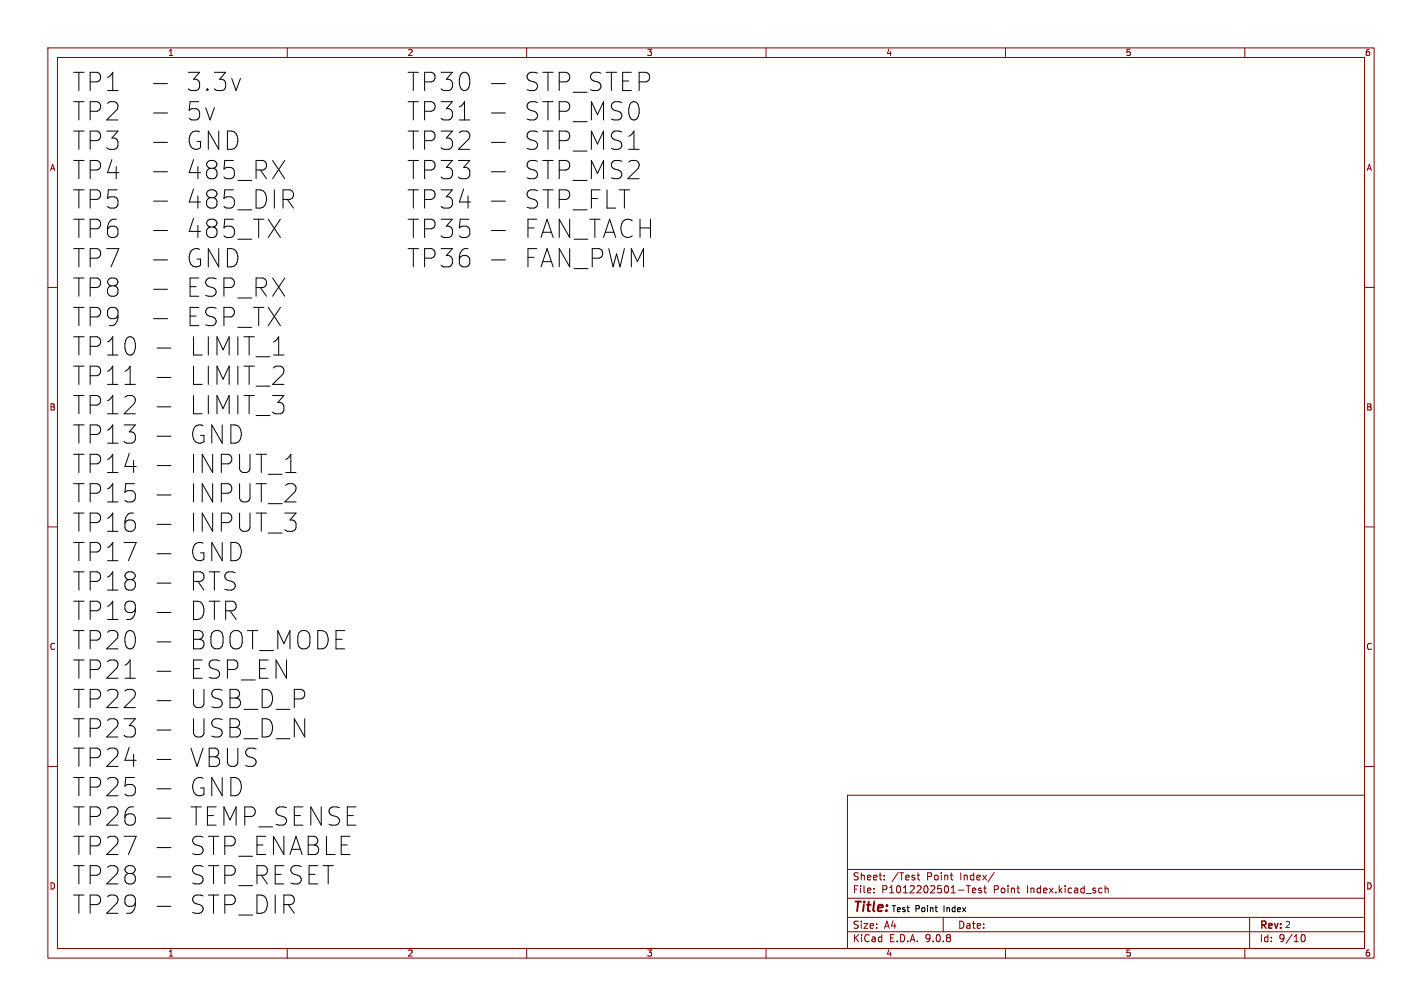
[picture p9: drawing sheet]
<svg xmlns="http://www.w3.org/2000/svg" width="297mm" height="210mm" viewBox="0 0 297 210" stroke-linecap="round" stroke-linejoin="round" font-family="sans-serif">
<g fill="none" stroke="#840000" stroke-width=".21">
<path d="M10 10h277v190h-277zM12 12h273v186h-273zM60 10v2M110 10v2M160 10v2M210 10v2M260 10v2M10 60h2M285 60h2M10 110h2M285 110h2M10 160h2"/>
<path d="M177 166h108v32h-108zM285 160h2M60 198v2M110 198v2M160 198v2M177 194.5h108M177 191.5h108M177 187.5h108M177 181.5h108M182.5 186.3v.1M182.5 185.5v.1M184.7 183.6v.1"/>
<path d="M184.7 182.8v.1M191.5 182.7h.6M191.7 182.2v1.3l.4 .2M197 191.5v3M201.8 184.9h.9M203.1 185.9l.7-.1-.1-.3-.4-.1-.2 .2 .1 .7h.5M205 185.5l-.4-.1-.2 .2 .1 .2 .5 .2v.3h-.6M205.5 185.4h.5M205.7 184.9v1.3l.3 .2M207.7 182.1l-1.3 2M210 198v2M230.8 185.5l.2-.1 .4 .1 .1 .9"/>
<path d="M230.8 184.9v1.5M260 198v2M261 191.5v6.5M271.7 195.7l.2-.5 .2-.1a.8 .8 0 0 1 .5 .7 .8 .8 0 0 1-.5 .8l-.2-.1-.2-.5"/>
</g>
<g fill="none" stroke="#000" stroke-width=".21">
<path d="M32.1 17.5h2.9M50.2 16.4l-.9 2.5M102.7 17.5h2.9M32.1 23.6h2.9M32.1 29.7h2.9M32.1 35.9h2.9M56.9 33.5l2.6 3.8M59.1 39.6h1.5a1.03 1.03 0 0 1 .7 1 1.03 1.03 0 0 1-.7 1h-1.5M59.5 33.5l-2.6 3.8M102.7 23.6h2.9M102.7 29.7h2.9M102.7 35.9h2.9"/>
<path d="M32.1 42h2.9M32.1 48.1h2.9M32.1 54.3h2.9M56 45.8l2.6 3.8M58.6 45.8l-2.6 3.8M60 41.6l1.3 1.8M102.7 42h2.9M102.7 48.1h2.9M102.7 54.3h2.9M32.1 60.4h2.9M32.1 66.5h2.9M32.8 72.7h2.9"/>
<path d="M32.8 78.8h2.9M57.1 74.1h2.2M32.8 84.9h2.9M32.8 91.1h2.9M32.8 97.2h2.9M59.7 98.6h2.1M32.8 103.3h2.9M32.8 109.5h2.9M32.8 115.6h2.9M32.8 121.7h2.9M32.8 127.9h2.9M32.8 134h2.9"/>
<path d="M32.8 140.1h2.9M32.8 146.3h2.9M32.8 152.4h2.9M32.8 158.5h2.9M32.8 164.7h2.9M32.8 170.8h2.9M32.8 176.9h2.9M32.8 183.1h2.9M32.8 189.2h2.9M195.3 189.5h.5M195.7 190.3h.1"/>
</g>
<g font-size="5.3">
<text x="14.9" y="19.2">TP1</text>
<text x="37.8" y="19.2">3.3v</text>
<text x="84.8" y="19.2">TP30</text>
<text x="108.7" y="19.2">STP_STEP</text>
<text x="14.9" y="25.3">TP2</text>
<text x="37.8" y="25.3">5v</text>
<text x="84.8" y="25.3">TP31</text>
<text x="108.7" y="25.3">STP_MS0</text>
<text x="14.9" y="31.5">TP3</text>
<text x="37.8" y="31.5">GND</text>
<text x="84.8" y="31.5">TP32</text>
<text x="108.7" y="31.5">STP_MS1</text>
<text x="14.9" y="37.6">TP4</text>
<text x="37.8" y="37.6">485_RX</text>
<text x="84.8" y="37.6">TP33</text>
<text x="108.7" y="37.6">STP_MS2</text>
<text x="14.9" y="43.7">TP5</text>
<text x="37.8" y="43.7">485_DIR</text>
<text x="84.8" y="43.7">TP34</text>
<text x="108.7" y="43.7">STP_FLT</text>
<text x="14.9" y="49.9">TP6</text>
<text x="37.8" y="49.9">485_TX</text>
<text x="84.8" y="49.9">TP35</text>
<text x="108.7" y="49.9">FAN_TACH</text>
<text x="14.9" y="56">TP7</text>
<text x="37.8" y="56">GND</text>
<text x="84.8" y="56">TP36</text>
<text x="108.7" y="56">FAN_PWM</text>
<text x="14.9" y="62.1">TP8</text>
<text x="37.8" y="62.1">ESP_RX</text>
<text x="14.9" y="68.3">TP9</text>
<text x="37.8" y="68.3">ESP_TX</text>
<text x="14.9" y="74.4">TP10</text>
<text x="38.8" y="74.4">LIMIT_1</text>
<text x="14.9" y="80.5">TP11</text>
<text x="38.8" y="80.5">LIMIT_2</text>
<text x="14.9" y="86.7">TP12</text>
<text x="38.8" y="86.7">LIMIT_3</text>
<text x="14.9" y="92.8">TP13</text>
<text x="38.8" y="92.8">GND</text>
<text x="14.9" y="98.9">TP14</text>
<text x="38.8" y="98.9">INPUT_1</text>
<text x="14.9" y="105.1">TP15</text>
<text x="38.8" y="105.1">INPUT_2</text>
<text x="14.9" y="111.2">TP16</text>
<text x="38.8" y="111.2">INPUT_3</text>
<text x="14.9" y="117.3">TP17</text>
<text x="38.8" y="117.3">GND</text>
<text x="14.9" y="123.5">TP18</text>
<text x="38.8" y="123.5">RTS</text>
<text x="14.9" y="129.6">TP19</text>
<text x="38.8" y="129.6">DTR</text>
<text x="14.9" y="135.7">TP20</text>
<text x="38.8" y="135.7">BOOT_MODE</text>
<text x="14.9" y="141.9">TP21</text>
<text x="38.8" y="141.9">ESP_EN</text>
<text x="14.9" y="148">TP22</text>
<text x="38.8" y="148">USB_D_P</text>
<text x="14.9" y="154.1">TP23</text>
<text x="38.8" y="154.1">USB_D_N</text>
<text x="14.9" y="160.3">TP24</text>
<text x="38.8" y="160.3">VBUS</text>
<text x="14.9" y="166.4">TP25</text>
<text x="38.8" y="166.4">GND</text>
<text x="14.9" y="172.5">TP26</text>
<text x="38.8" y="172.5">TEMP_SENSE</text>
<text x="14.9" y="178.7">TP27</text>
<text x="38.8" y="178.7">STP_ENABLE</text>
<text x="14.9" y="184.8">TP28</text>
<text x="38.8" y="184.8">STP_RESET</text>
<text x="14.9" y="190.9">TP29</text>
<text x="38.8" y="190.9">STP_DIR</text>
</g>
<text font-size="2.8" fill="#840000" x="178" y="190.9">Title:</text>
<g font-size="2.1" fill="#840000">
<text x="178" y="184">Sheet:</text>
<text x="186.2" y="184">/Test</text>
<text x="193.6" y="184">Point</text>
<text x="200.7" y="184">Index/</text>
<text x="178" y="186.7">File:</text>
<text x="184.1" y="186.7">P1012202501-Test</text>
<text x="207.5" y="186.7">Point</text>
<text x="214.6" y="186.7">Index.kicad_sch</text>
<text x="178" y="196.9">KiCad</text>
<text x="178" y="194.1">Size:</text>
<text x="184.7" y="194.1">A4</text>
<text x="185.7" y="196.9">E.D.A.</text>
<text x="193.3" y="196.9">9.0.8</text>
<text x="200" y="194.1">Date:</text>
<text x="263" y="194.3">Rev:</text>
<text x="263" y="196.9">Id:</text>
<text x="267.1" y="196.9">9/10</text>
</g>
<g font-size="1.8" fill="#840000">
<text x="35" y="11.9">1</text>
<text x="85" y="11.9">2</text>
<text x="135" y="11.9">3</text>
<text x="185" y="11.9">4</text>
<text x="235" y="11.9">5</text>
<text x="285" y="11.9">6</text>
<text x="10.3" y="35.9">A</text>
<text x="285.3" y="35.9">A</text>
<text x="10.3" y="85.9">B</text>
<text x="285.3" y="85.9">B</text>
<text x="10.3" y="135.9">C</text>
<text x="285.3" y="135.9">C</text>
<text x="10.3" y="185.9">D</text>
<text x="285.3" y="185.9">D</text>
<text x="35" y="199.9">1</text>
<text x="85" y="199.9">2</text>
<text x="135" y="199.9">3</text>
<text x="185" y="199.9">4</text>
<text x="235" y="199.9">5</text>
<text x="285" y="199.9">6</text>
</g>
<g font-size="1.8">
<text x="186.1" y="190.6">Test</text>
<text x="191.1" y="190.6">Point</text>
<text x="197.2" y="190.6">Index</text>
</g>
<text font-size="1.8" fill="#0000c2" x="268.3" y="193.9">2</text>
</svg>
